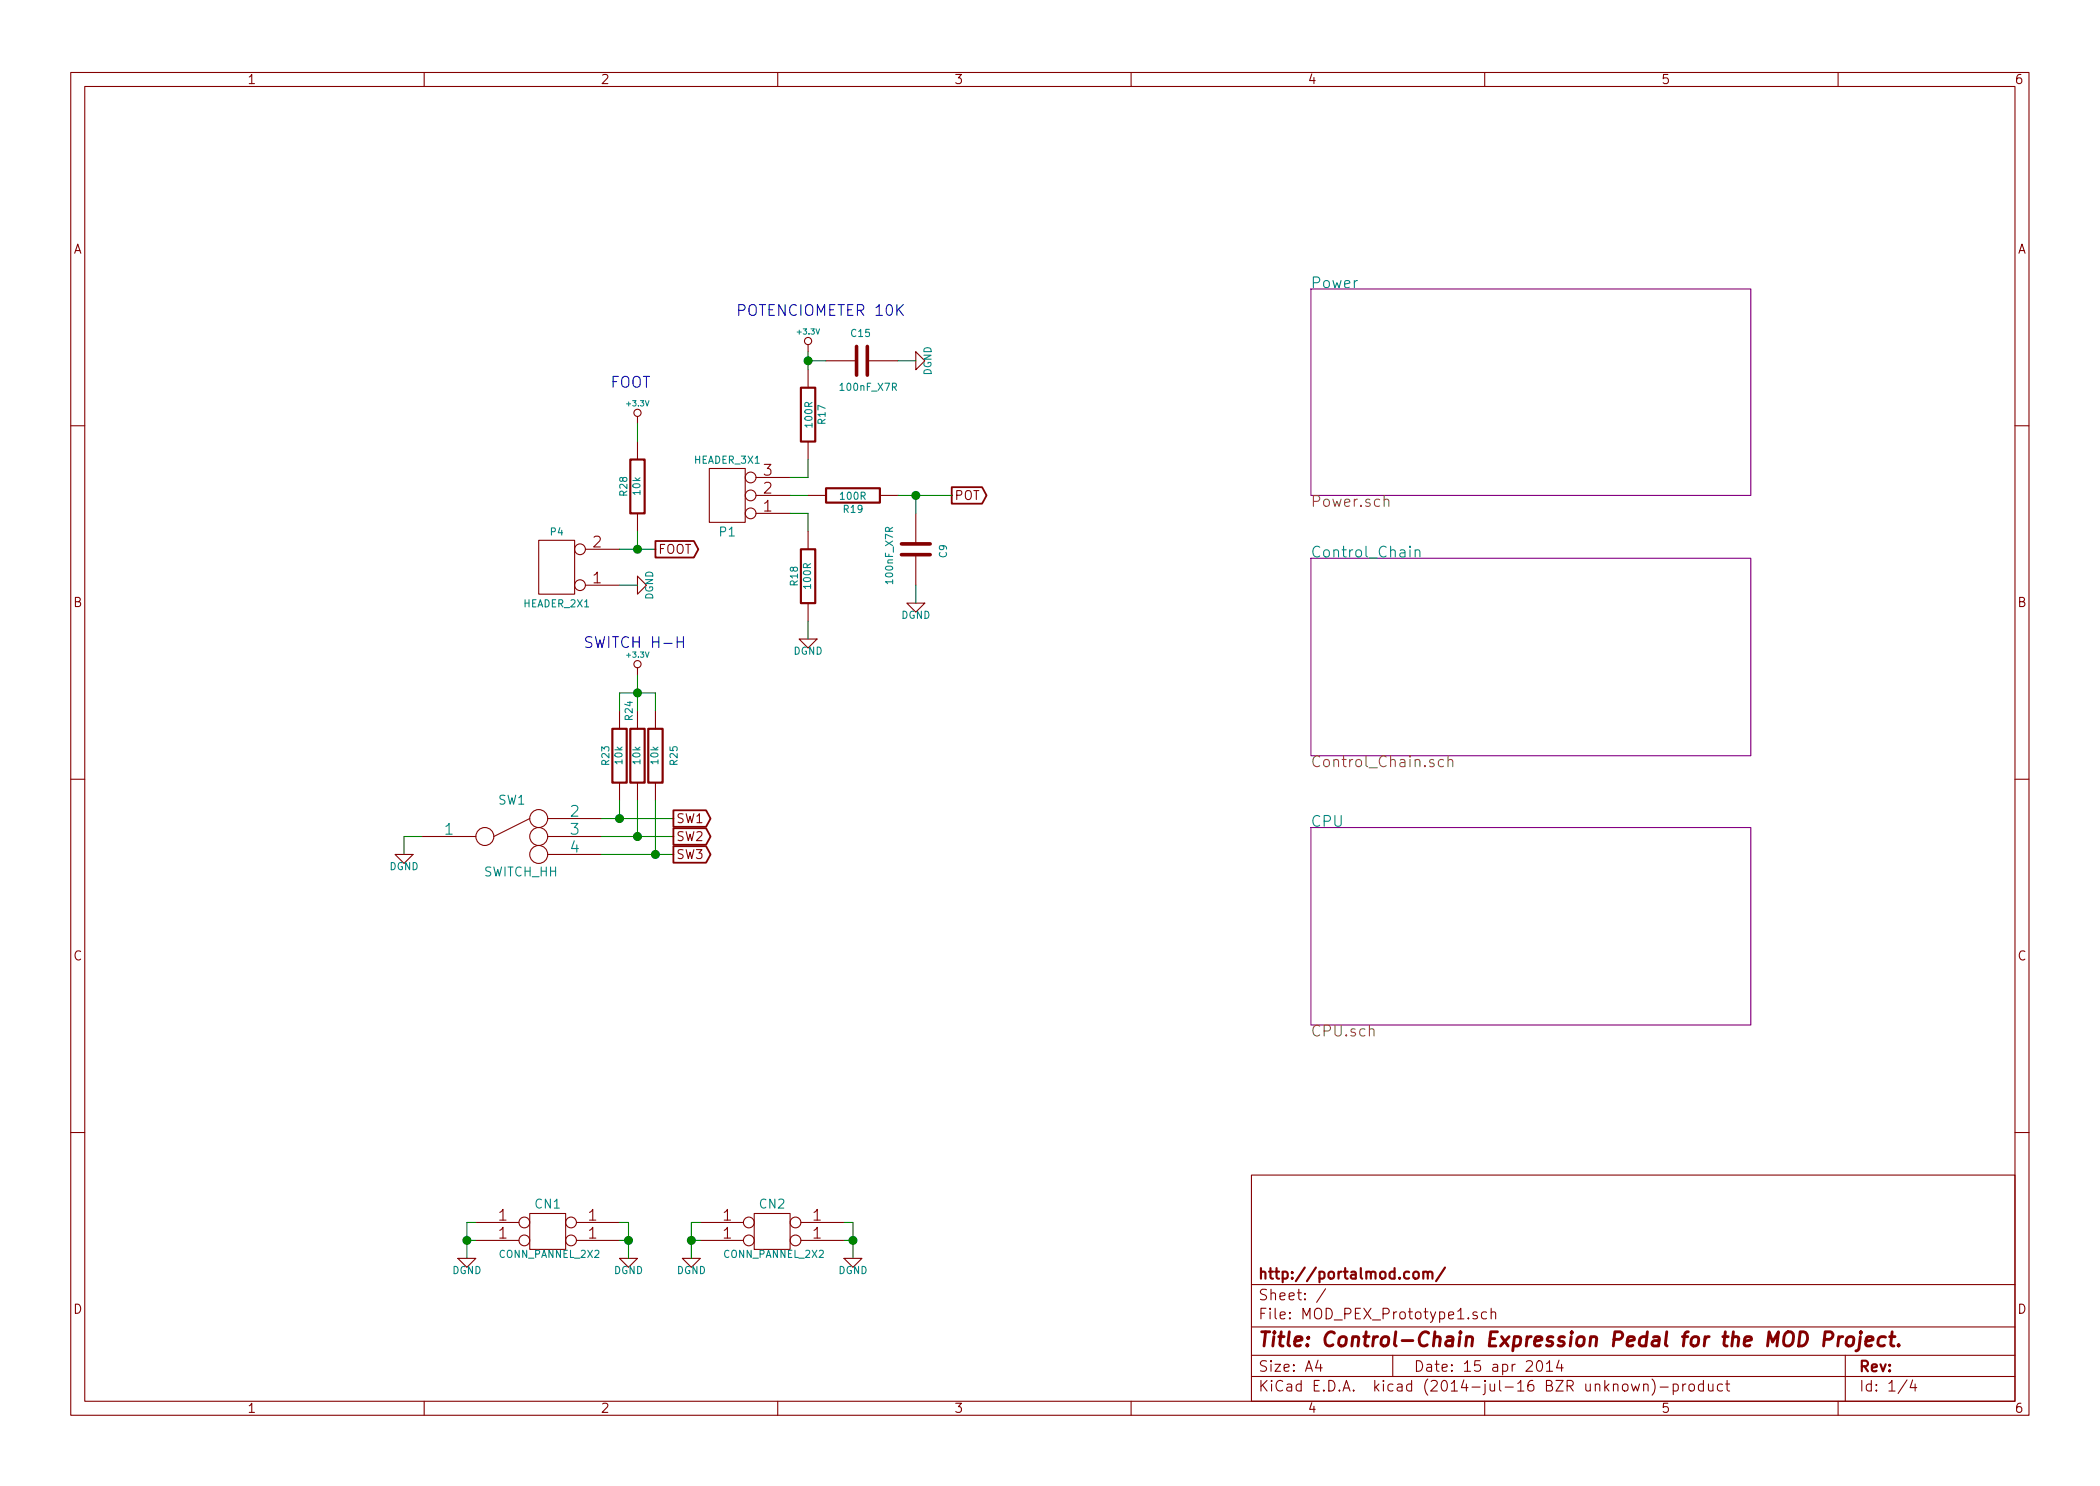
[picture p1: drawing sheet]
EESchema Schematic File Version 2
LIBS:power
LIBS:device
LIBS:transistors
LIBS:conn
LIBS:linear
LIBS:regul
LIBS:cmos4000
LIBS:adc-dac
LIBS:memory
LIBS:xilinx
LIBS:special
LIBS:microcontrollers
LIBS:dsp
LIBS:microchip
LIBS:analog_switches
LIBS:motorola
LIBS:texas
LIBS:intel
LIBS:audio
LIBS:interface
LIBS:digital-audio
LIBS:philips
LIBS:display
LIBS:cypress
LIBS:siliconi
LIBS:opto
LIBS:atmel
LIBS:contrib
LIBS:valves
LIBS:MOD_PEX_Prototype1
LIBS:MOD_PEX_Prototype1-cache
EELAYER 25 0
EELAYER END
$Descr A4 11693 8268
encoding utf-8
Sheet 1 4
Title "Control-Chain Expression Pedal for the MOD Project."
Date "15 apr 2014"
Rev ""
Comp "http://portalmod.com/"
Comment1 ""
Comment2 ""
Comment3 ""
Comment4 ""
$EndDescr
$Comp
L CONN_PANNEL_2X2 CN1
U 1 1
P 3050 6850
F 0 "CN1" H 3050 7000 50  0000 C CNN
F 1 "CONN_PANNEL_2X2" H 3060 6720 40  0000 C CNN
F 2 "MOD_Footprints_Lib:CONN_PANNEL" H 3050 6850 60  0001 C CNN
F 3 "" H 3050 6850 60  0000 C CNN
	1    3050 6850
	1    0    0    -1  
$EndComp
$Comp
L CONN_PANNEL_2X2 CN2
U 1 1
P 4300 6850
F 0 "CN2" H 4300 7000 50  0000 C CNN
F 1 "CONN_PANNEL_2X2" H 4310 6720 40  0000 C CNN
F 2 "MOD_Footprints_Lib:CONN_PANNEL" H 4300 6850 60  0001 C CNN
F 3 "" H 4300 6850 60  0000 C CNN
	1    4300 6850
	1    0    0    -1  
$EndComp
$Comp
L CONN_3 P1
U 1 1
P 4050 2750
F 0 "P1" H 4050 2950 50  0000 C CNN
F 1 "HEADER_3X1" H 4050 2550 40  0000 C CNN
F 2 "MOD_Footprints_Lib:PIN_ARRAY_3X1" H 4050 2750 60  0001 C CNN
F 3 "" H 4050 2750 60  0000 C CNN
	1    4050 2750
	-1   0    0    1   
$EndComp
$Comp
L SWITCH_1-3 SW1
U 1 1
P 2850 4650
F 0 "SW1" H 2850 4850 50  0000 C CNN
F 1 "SWITCH_HH" H 2900 4450 50  0000 C CNN
F 2 "MOD_Footprints_Lib:SWITCH_HH_SK-13D26-G-6_5-K-GY" H 2850 4650 60  0001 C CNN
F 3 "~" H 2850 4650 60  0000 C CNN
	1    2850 4650
	1    0    0    -1  
$EndComp
$Comp
L DGND #PWR01
U 1 1
P 2250 4750
F 0 "#PWR01" H 2250 4750 40  0001 C CNN
F 1 "DGND" H 2250 4680 40  0000 C CNN
F 2 "" H 2250 4750 60  0000 C CNN
F 3 "" H 2250 4750 60  0000 C CNN
	1    2250 4750
	-1   0    0    -1  
$EndComp
Wire Wire Line
	2350 4650 2250 4650
Wire Wire Line
	2250 4650 2250 4750
$Comp
L R R23
U 1 1
P 3450 4200
F 0 "R23" V 3530 4200 40  0000 C CNN
F 1 "10k" V 3457 4201 40  0000 C CNN
F 2 "MOD_Footprints_Lib:SM0603" V 3380 4200 30  0001 C CNN
F 3 "~" H 3450 4200 30  0000 C CNN
	1    3450 4200
	-1   0    0    -1  
$EndComp
$Comp
L +3.3V #PWR02
U 1 1
P 3550 3750
F 0 "#PWR02" H 3550 3710 30  0001 C CNN
F 1 "+3.3V" H 3550 3860 30  0000 C CNN
F 2 "" H 3550 3750 60  0000 C CNN
F 3 "" H 3550 3750 60  0000 C CNN
	1    3550 3750
	-1   0    0    -1  
$EndComp
$Comp
L R R24
U 1 1
P 3550 4200
F 0 "R24" V 3600 4450 40  0000 C CNN
F 1 "10k" V 3557 4201 40  0000 C CNN
F 2 "MOD_Footprints_Lib:SM0603" V 3480 4200 30  0001 C CNN
F 3 "~" H 3550 4200 30  0000 C CNN
	1    3550 4200
	-1   0    0    -1  
$EndComp
$Comp
L R R25
U 1 1
P 3650 4200
F 0 "R25" V 3550 4200 40  0000 C CNN
F 1 "10k" V 3657 4201 40  0000 C CNN
F 2 "MOD_Footprints_Lib:SM0603" V 3580 4200 30  0001 C CNN
F 3 "~" H 3650 4200 30  0000 C CNN
	1    3650 4200
	-1   0    0    -1  
$EndComp
Wire Wire Line
	3650 3850 3650 3950
Wire Wire Line
	3450 3850 3650 3850
Wire Wire Line
	3450 3850 3450 3950
Wire Wire Line
	3550 3750 3550 3950
Connection ~ 3550 3850
Wire Wire Line
	3350 4550 3750 4550
Wire Wire Line
	3350 4650 3750 4650
Wire Wire Line
	3350 4750 3750 4750
Wire Wire Line
	3450 4450 3450 4550
Connection ~ 3450 4550
Wire Wire Line
	3550 4450 3550 4650
Connection ~ 3550 4650
Wire Wire Line
	3650 4450 3650 4750
Connection ~ 3650 4750
$Comp
L CONN_2 P4
U 1 1
P 3100 3150
F 0 "P4" H 3100 2950 40  0000 C CNN
F 1 "HEADER_2X1" H 3100 3350 40  0000 C CNN
F 2 "MOD_Footprints_Lib:PIN_ARRAY_2X1" H 3100 3150 60  0001 C CNN
F 3 "" H 3100 3150 60  0000 C CNN
	1    3100 3150
	-1   0    0    1   
$EndComp
$Comp
L R R28
U 1 1
P 3550 2700
F 0 "R28" V 3630 2700 40  0000 C CNN
F 1 "10k" V 3557 2701 40  0000 C CNN
F 2 "MOD_Footprints_Lib:SM0603" V 3480 2700 30  0001 C CNN
F 3 "~" H 3550 2700 30  0000 C CNN
	1    3550 2700
	-1   0    0    -1  
$EndComp
$Comp
L DGND #PWR03
U 1 1
P 3550 3250
F 0 "#PWR03" H 3550 3250 40  0001 C CNN
F 1 "DGND" H 3550 3180 40  0000 C CNN
F 2 "" H 3550 3250 60  0000 C CNN
F 3 "" H 3550 3250 60  0000 C CNN
	1    3550 3250
	0    -1   1    0   
$EndComp
Wire Wire Line
	3550 3250 3450 3250
Wire Wire Line
	3550 2950 3550 3050
Wire Wire Line
	3450 3050 3650 3050
$Comp
L +3.3V #PWR04
U 1 1
P 3550 2350
F 0 "#PWR04" H 3550 2310 30  0001 C CNN
F 1 "+3.3V" H 3550 2460 30  0000 C CNN
F 2 "" H 3550 2350 60  0000 C CNN
F 3 "" H 3550 2350 60  0000 C CNN
	1    3550 2350
	-1   0    0    -1  
$EndComp
Wire Wire Line
	3550 2350 3550 2450
Text GLabel 3650 3050 2    50   Output ~ 0
FOOT
Connection ~ 3550 3050
Text GLabel 3750 4550 2    50   Output ~ 0
SW1
Text GLabel 3750 4650 2    50   Output ~ 0
SW2
Text GLabel 3750 4750 2    50   Output ~ 0
SW3
$Comp
L R R17
U 1 1
P 4500 2300
F 0 "R17" V 4580 2300 40  0000 C CNN
F 1 "100R" V 4507 2301 40  0000 C CNN
F 2 "MOD_Footprints_Lib:SM0603" V 4430 2300 30  0001 C CNN
F 3 "~" H 4500 2300 30  0000 C CNN
	1    4500 2300
	1    0    0    1   
$EndComp
$Comp
L DGND #PWR05
U 1 1
P 4500 3550
F 0 "#PWR05" H 4500 3550 40  0001 C CNN
F 1 "DGND" H 4500 3480 40  0000 C CNN
F 2 "" H 4500 3550 60  0000 C CNN
F 3 "" H 4500 3550 60  0000 C CNN
	1    4500 3550
	-1   0    0    -1  
$EndComp
Wire Wire Line
	4500 3450 4500 3550
Wire Wire Line
	4400 2850 4500 2850
Wire Wire Line
	4500 2850 4500 2950
Wire Wire Line
	4400 2750 4500 2750
Wire Wire Line
	4400 2650 4500 2650
Wire Wire Line
	4500 2650 4500 2550
$Comp
L R R18
U 1 1
P 4500 3200
F 0 "R18" V 4580 3200 40  0000 C CNN
F 1 "100R" V 4507 3201 40  0000 C CNN
F 2 "MOD_Footprints_Lib:SM0603" V 4430 3200 30  0001 C CNN
F 3 "~" H 4500 3200 30  0000 C CNN
	1    4500 3200
	-1   0    0    -1  
$EndComp
$Comp
L R R19
U 1 1
P 4750 2750
F 0 "R19" V 4830 2750 40  0000 C CNN
F 1 "100R" V 4757 2751 40  0000 C CNN
F 2 "MOD_Footprints_Lib:SM0603" V 4680 2750 30  0001 C CNN
F 3 "~" H 4750 2750 30  0000 C CNN
	1    4750 2750
	0    -1   1    0   
$EndComp
$Comp
L +3.3V #PWR06
U 1 1
P 4500 1950
F 0 "#PWR06" H 4500 1910 30  0001 C CNN
F 1 "+3.3V" H 4500 2060 30  0000 C CNN
F 2 "" H 4500 1950 60  0000 C CNN
F 3 "" H 4500 1950 60  0000 C CNN
	1    4500 1950
	-1   0    0    -1  
$EndComp
Wire Wire Line
	4500 1950 4500 2050
Text GLabel 5300 2750 2    50   Output ~ 0
POT
Wire Wire Line
	5000 2750 5300 2750
$Comp
L C C9
U 1 1
P 5100 3050
F 0 "C9" V 4950 3000 40  0000 L CNN
F 1 "100nF_X7R" V 5250 2850 40  0000 L CNN
F 2 "MOD_Footprints_Lib:SM0603" H 5138 2900 30  0001 C CNN
F 3 "~" H 5100 3050 60  0000 C CNN
	1    5100 3050
	-1   0    0    -1  
$EndComp
$Comp
L DGND #PWR07
U 1 1
P 5100 3350
F 0 "#PWR07" H 5100 3350 40  0001 C CNN
F 1 "DGND" H 5100 3280 40  0000 C CNN
F 2 "" H 5100 3350 60  0000 C CNN
F 3 "" H 5100 3350 60  0000 C CNN
	1    5100 3350
	-1   0    0    -1  
$EndComp
Wire Wire Line
	5100 3350 5100 3250
Wire Wire Line
	5100 2750 5100 2850
Connection ~ 5100 2750
Text Notes 4100 1750 0    60   ~ 0
POTENCIOMETER 10K
Text Notes 3250 3600 0    60   ~ 0
SWITCH H-H
Text Notes 3400 2150 0    60   ~ 0
FOOT
$Comp
L C C15
U 1 1
P 4800 2000
F 0 "C15" V 4650 1950 40  0000 L CNN
F 1 "100nF_X7R" V 4950 1800 40  0000 L CNN
F 2 "MOD_Footprints_Lib:SM0603" H 4838 1850 30  0001 C CNN
F 3 "~" H 4800 2000 60  0000 C CNN
	1    4800 2000
	0    -1   1    0   
$EndComp
$Comp
L DGND #PWR08
U 1 1
P 5100 2000
F 0 "#PWR08" H 5100 2000 40  0001 C CNN
F 1 "DGND" H 5100 1930 40  0000 C CNN
F 2 "" H 5100 2000 60  0000 C CNN
F 3 "" H 5100 2000 60  0000 C CNN
	1    5100 2000
	0    -1   1    0   
$EndComp
Wire Wire Line
	5100 2000 5000 2000
Wire Wire Line
	4600 2000 4500 2000
Connection ~ 4500 2000
$Comp
L DGND #PWR09
U 1 1
P 2600 7000
F 0 "#PWR09" H 2600 7000 40  0001 C CNN
F 1 "DGND" H 2600 6930 40  0000 C CNN
F 2 "" H 2600 7000 60  0000 C CNN
F 3 "" H 2600 7000 60  0000 C CNN
	1    2600 7000
	1    0    0    -1  
$EndComp
Wire Wire Line
	2650 6900 2600 6900
Wire Wire Line
	2600 6800 2600 7000
Wire Wire Line
	2600 6800 2650 6800
Connection ~ 2600 6900
$Comp
L DGND #PWR010
U 1 1
P 3500 7000
F 0 "#PWR010" H 3500 7000 40  0001 C CNN
F 1 "DGND" H 3500 6930 40  0000 C CNN
F 2 "" H 3500 7000 60  0000 C CNN
F 3 "" H 3500 7000 60  0000 C CNN
	1    3500 7000
	1    0    0    -1  
$EndComp
Wire Wire Line
	3450 6900 3500 6900
Wire Wire Line
	3500 6800 3500 7000
Wire Wire Line
	3450 6800 3500 6800
Connection ~ 3500 6900
$Comp
L DGND #PWR011
U 1 1
P 3850 7000
F 0 "#PWR011" H 3850 7000 40  0001 C CNN
F 1 "DGND" H 3850 6930 40  0000 C CNN
F 2 "" H 3850 7000 60  0000 C CNN
F 3 "" H 3850 7000 60  0000 C CNN
	1    3850 7000
	1    0    0    -1  
$EndComp
$Comp
L DGND #PWR012
U 1 1
P 4750 7000
F 0 "#PWR012" H 4750 7000 40  0001 C CNN
F 1 "DGND" H 4750 6930 40  0000 C CNN
F 2 "" H 4750 7000 60  0000 C CNN
F 3 "" H 4750 7000 60  0000 C CNN
	1    4750 7000
	1    0    0    -1  
$EndComp
Wire Wire Line
	4750 6800 4750 7000
Wire Wire Line
	4750 6900 4700 6900
Wire Wire Line
	4700 6800 4750 6800
Connection ~ 4750 6900
Wire Wire Line
	3900 6900 3850 6900
Wire Wire Line
	3850 6800 3850 7000
Wire Wire Line
	3850 6800 3900 6800
Connection ~ 3850 6900
$Sheet
S 7300 1600 2450 1150
U 548B4B93
F0 "Power" 60
F1 "Power.sch" 60
$EndSheet
$Sheet
S 7300 3100 2450 1100
U 548B4C68
F0 "Control_Chain" 60
F1 "Control_Chain.sch" 60
$EndSheet
$Sheet
S 7300 4600 2450 1100
U 548B4CB1
F0 "CPU" 60
F1 "CPU.sch" 60
$EndSheet
$EndSCHEMATC
